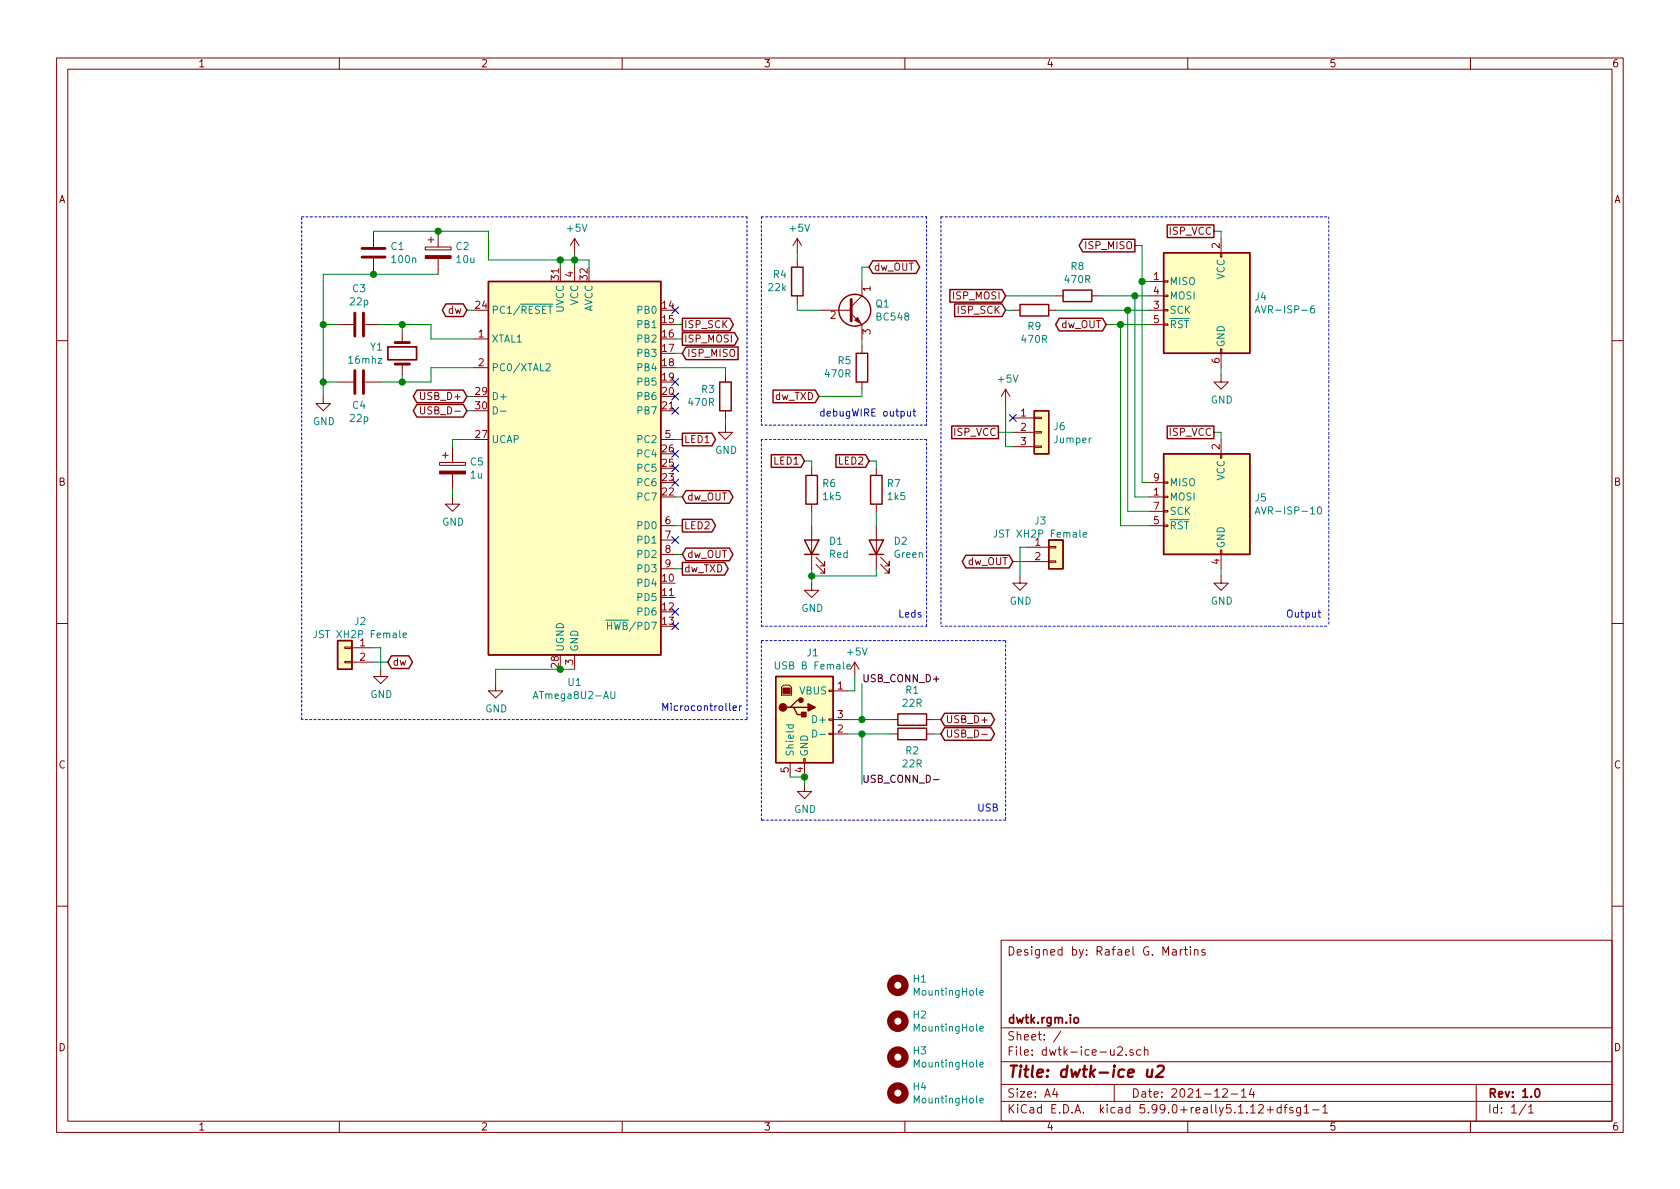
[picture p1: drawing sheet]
EESchema Schematic File Version 4
EELAYER 30 0
EELAYER END
$Descr A4 11693 8268
encoding utf-8
Sheet 1 1
Title "dwtk-ice u2"
Date "2021-12-14"
Rev "1.0"
Comp "dwtk.rgm.io"
Comment1 ""
Comment2 ""
Comment3 ""
Comment4 "Designed by: Rafael G. Martins"
$EndDescr
Text GLabel 3250 2150 0    50   BiDi ~ 0
dw
$Comp
L Device:C C3
U 1 1
P 2500 2250
F 0 "C3" V 2248 2250 50  0000 C CNN
F 1 "22p" V 2339 2250 50  0000 C CNN
F 2 "Capacitor_THT:C_Disc_D3.0mm_W1.6mm_P2.50mm" H 2538 2100 50  0001 C CNN
F 3 "~" H 2500 2250 50  0001 C CNN
F 4 "594-K220J15C0GF53L2" H 2500 2250 50  0001 C CNN "Mouser Ref."
F 5 "KERKO 22P" H 2500 2250 50  0001 C CNN "Reichelt Ref."
	1    2500 2250
	0    1    1    0   
$EndComp
$Comp
L Device:C C4
U 1 1
P 2500 2650
F 0 "C4" V 2660 2650 50  0000 C CNN
F 1 "22p" V 2751 2650 50  0000 C CNN
F 2 "Capacitor_THT:C_Disc_D3.0mm_W1.6mm_P2.50mm" H 2538 2500 50  0001 C CNN
F 3 "~" H 2500 2650 50  0001 C CNN
F 4 "594-K220J15C0GF53L2" H 2500 2650 50  0001 C CNN "Mouser Ref."
F 5 "KERKO 22P" H 2500 2650 50  0001 C CNN "Reichelt Ref."
	1    2500 2650
	0    1    1    0   
$EndComp
$Comp
L power:GND #PWR0109
U 1 1
P 2250 2750
F 0 "#PWR0109" H 2250 2500 50  0001 C CNN
F 1 "GND" H 2255 2577 50  0000 C CNN
F 2 "" H 2250 2750 50  0001 C CNN
F 3 "" H 2250 2750 50  0001 C CNN
	1    2250 2750
	1    0    0    -1  
$EndComp
$Comp
L power:GND #PWR0110
U 1 1
P 3450 4750
F 0 "#PWR0110" H 3450 4500 50  0001 C CNN
F 1 "GND" H 3455 4577 50  0000 C CNN
F 2 "" H 3450 4750 50  0001 C CNN
F 3 "" H 3450 4750 50  0001 C CNN
	1    3450 4750
	1    0    0    -1  
$EndComp
$Comp
L Device:R R1
U 1 1
P 6350 5000
F 0 "R1" V 6143 5000 50  0000 C CNN
F 1 "22R" V 6234 5000 50  0000 C CNN
F 2 "Resistor_THT:R_Axial_DIN0207_L6.3mm_D2.5mm_P10.16mm_Horizontal" V 6280 5000 50  0001 C CNN
F 3 "~" H 6350 5000 50  0001 C CNN
F 4 "603-MFR-25FTF52-22R" H 6350 5000 50  0001 C CNN "Mouser Ref."
F 5 "METALL 22,0" H 6350 5000 50  0001 C CNN "Reichelt Ref."
	1    6350 5000
	0    1    1    0   
$EndComp
$Comp
L Device:R R2
U 1 1
P 6350 5100
F 0 "R2" V 6465 5100 50  0000 C CNN
F 1 "22R" V 6556 5100 50  0000 C CNN
F 2 "Resistor_THT:R_Axial_DIN0207_L6.3mm_D2.5mm_P10.16mm_Horizontal" V 6280 5100 50  0001 C CNN
F 3 "~" H 6350 5100 50  0001 C CNN
F 4 "603-MFR-25FTF52-22R" H 6350 5100 50  0001 C CNN "Mouser Ref."
F 5 "METALL 22,0" H 6350 5100 50  0001 C CNN "Reichelt Ref."
	1    6350 5100
	0    1    1    0   
$EndComp
$Comp
L Connector_Generic:Conn_01x02 J2
U 1 1
P 2400 4500
F 0 "J2" H 2292 4685 50  0000 C CNN
F 1 "JST XH2P Female" H 2292 4594 50  0000 C CNN
F 2 "Connector_JST:JST_XH_B2B-XH-A_1x02_P2.50mm_Vertical" H 2400 4500 50  0001 C CNN
F 3 "~" H 2400 4500 50  0001 C CNN
F 4 "N/A" H 2400 4500 50  0001 C CNN "Mouser Ref."
F 5 "JST XH2P ST" H 2400 4500 50  0001 C CNN "Reichelt Ref."
	1    2400 4500
	-1   0    0    -1  
$EndComp
$Comp
L power:GND #PWR0108
U 1 1
P 2650 4650
F 0 "#PWR0108" H 2650 4400 50  0001 C CNN
F 1 "GND" H 2655 4477 50  0000 C CNN
F 2 "" H 2650 4650 50  0001 C CNN
F 3 "" H 2650 4650 50  0001 C CNN
	1    2650 4650
	1    0    0    -1  
$EndComp
$Comp
L Device:Crystal Y1
U 1 1
P 2800 2450
F 0 "Y1" V 2754 2319 50  0000 R CNN
F 1 "16mhz" V 2845 2319 50  0000 R CNN
F 2 "Crystal:Crystal_HC49-U_Vertical" H 2800 2450 50  0001 C CNN
F 3 "~" H 2800 2450 50  0001 C CNN
F 4 "815-ABL-16-B4Y" H 2800 2450 50  0001 C CNN "Mouser Ref."
F 5 "16,0000-HC49U-S" H 2800 2450 50  0001 C CNN "Reichelt Ref."
	1    2800 2450
	0    1    1    0   
$EndComp
Wire Wire Line
	2800 2300 2800 2250
Wire Wire Line
	2800 2600 2800 2650
Wire Wire Line
	2650 2650 2800 2650
Wire Wire Line
	3250 2150 3300 2150
Wire Wire Line
	2250 2750 2250 2650
Wire Wire Line
	2250 2250 2350 2250
Wire Wire Line
	2350 2650 2250 2650
Connection ~ 2250 2650
Wire Wire Line
	2250 2650 2250 2250
Wire Wire Line
	6500 5000 6550 5000
Wire Wire Line
	6500 5100 6550 5100
Text GLabel 2700 4600 2    50   BiDi ~ 0
dw
Wire Wire Line
	2650 2250 2800 2250
Wire Wire Line
	3300 2350 3000 2350
Wire Wire Line
	3000 2350 3000 2250
Wire Wire Line
	3000 2250 2800 2250
Connection ~ 2800 2250
Wire Wire Line
	3300 2550 3000 2550
Wire Wire Line
	3000 2550 3000 2650
Wire Wire Line
	3000 2650 2800 2650
Connection ~ 2800 2650
$Comp
L Device:CP C5
U 1 1
P 3150 3250
F 0 "C5" H 3268 3296 50  0000 L CNN
F 1 "1u" H 3268 3205 50  0000 L CNN
F 2 "Capacitor_THT:CP_Radial_D5.0mm_P2.50mm" H 3188 3100 50  0001 C CNN
F 3 "~" H 3150 3250 50  0001 C CNN
F 4 "667-ECA-2VM010B" H 3150 3250 50  0001 C CNN "Mouser Ref."
F 5 "RAD 1/63" H 3150 3250 50  0001 C CNN "Reichelt Ref."
	1    3150 3250
	1    0    0    -1  
$EndComp
$Comp
L power:GND #PWR0102
U 1 1
P 3150 3450
F 0 "#PWR0102" H 3150 3200 50  0001 C CNN
F 1 "GND" H 3155 3277 50  0000 C CNN
F 2 "" H 3150 3450 50  0001 C CNN
F 3 "" H 3150 3450 50  0001 C CNN
	1    3150 3450
	1    0    0    -1  
$EndComp
Wire Wire Line
	3150 3400 3150 3450
Text GLabel 3250 2750 0    50   BiDi ~ 0
USB_D+
Text GLabel 3250 2850 0    50   BiDi ~ 0
USB_D-
Wire Wire Line
	3250 2750 3300 2750
Wire Wire Line
	3250 2850 3300 2850
$Comp
L Device:LED D1
U 1 1
P 5650 3800
F 0 "D1" V 5689 3682 50  0000 R CNN
F 1 "Red" V 5598 3682 50  0000 R CNN
F 2 "LED_THT:LED_D3.0mm" H 5650 3800 50  0001 C CNN
F 3 "~" H 5650 3800 50  0001 C CNN
F 4 "604-WP710A10SEC/J3" H 5650 3800 50  0001 C CNN "Mouser Ref."
F 5 "RND 135-00155" H 5650 3800 50  0001 C CNN "Reichelt Ref."
	1    5650 3800
	0    -1   -1   0   
$EndComp
$Comp
L Device:LED D2
U 1 1
P 6100 3800
F 0 "D2" V 6139 3682 50  0000 R CNN
F 1 "Green" V 6048 3682 50  0000 R CNN
F 2 "LED_THT:LED_D3.0mm" H 6100 3800 50  0001 C CNN
F 3 "~" H 6100 3800 50  0001 C CNN
F 4 "604-WP710A10ZGC/G" H 6100 3800 50  0001 C CNN "Mouser Ref."
F 5 "RND 135-00157" H 6100 3800 50  0001 C CNN "Reichelt Ref."
	1    6100 3800
	0    -1   -1   0   
$EndComp
$Comp
L Device:R R6
U 1 1
P 5650 3400
F 0 "R6" H 5720 3446 50  0000 L CNN
F 1 "1k5" H 5720 3355 50  0000 L CNN
F 2 "Resistor_THT:R_Axial_DIN0207_L6.3mm_D2.5mm_P10.16mm_Horizontal" V 5580 3400 50  0001 C CNN
F 3 "~" H 5650 3400 50  0001 C CNN
F 4 "603-MFR-25FTF52-1K5" H 5650 3400 50  0001 C CNN "Mouser Ref."
F 5 "METALL 1,50K" H 5650 3400 50  0001 C CNN "Reichelt Ref."
	1    5650 3400
	1    0    0    -1  
$EndComp
$Comp
L Device:R R7
U 1 1
P 6100 3400
F 0 "R7" H 6170 3446 50  0000 L CNN
F 1 "1k5" H 6170 3355 50  0000 L CNN
F 2 "Resistor_THT:R_Axial_DIN0207_L6.3mm_D2.5mm_P10.16mm_Horizontal" V 6030 3400 50  0001 C CNN
F 3 "~" H 6100 3400 50  0001 C CNN
F 4 "603-MFR-25FTF52-1K5" H 6100 3400 50  0001 C CNN "Mouser Ref."
F 5 "METALL 1,50K" H 6100 3400 50  0001 C CNN "Reichelt Ref."
	1    6100 3400
	1    0    0    -1  
$EndComp
Text GLabel 5600 3200 0    50   Input ~ 0
LED1
Text GLabel 6050 3200 0    50   Input ~ 0
LED2
$Comp
L power:GND #PWR0105
U 1 1
P 5650 4050
F 0 "#PWR0105" H 5650 3800 50  0001 C CNN
F 1 "GND" H 5655 3877 50  0000 C CNN
F 2 "" H 5650 4050 50  0001 C CNN
F 3 "" H 5650 4050 50  0001 C CNN
	1    5650 4050
	1    0    0    -1  
$EndComp
Wire Wire Line
	5600 3200 5650 3200
Wire Wire Line
	5650 3200 5650 3250
Wire Wire Line
	6050 3200 6100 3200
Wire Wire Line
	6100 3200 6100 3250
Wire Wire Line
	5650 3650 5650 3550
Wire Wire Line
	6100 3550 6100 3650
Wire Wire Line
	5650 4050 5650 4000
Wire Wire Line
	5650 4000 6100 4000
Wire Wire Line
	6100 4000 6100 3950
Connection ~ 5650 4000
Wire Wire Line
	5650 4000 5650 3950
NoConn ~ 4700 3750
$Comp
L power:GND #PWR0106
U 1 1
P 5600 5450
F 0 "#PWR0106" H 5600 5200 50  0001 C CNN
F 1 "GND" H 5605 5277 50  0000 C CNN
F 2 "" H 5600 5450 50  0001 C CNN
F 3 "" H 5600 5450 50  0001 C CNN
	1    5600 5450
	1    0    0    -1  
$EndComp
$Comp
L power:+5V #PWR0101
U 1 1
P 4000 1750
F 0 "#PWR0101" H 4000 1600 50  0001 C CNN
F 1 "+5V" H 4015 1923 50  0000 C CNN
F 2 "" H 4000 1750 50  0001 C CNN
F 3 "" H 4000 1750 50  0001 C CNN
	1    4000 1750
	1    0    0    -1  
$EndComp
Wire Wire Line
	4000 1850 4000 1800
Wire Wire Line
	3150 3100 3150 3050
Wire Wire Line
	3150 3050 3300 3050
Wire Wire Line
	5500 5400 5600 5400
Wire Wire Line
	5600 5450 5600 5400
Text GLabel 6550 5000 2    50   BiDi ~ 0
USB_D+
Text GLabel 6550 5100 2    50   BiDi ~ 0
USB_D-
$Comp
L Mechanical:MountingHole H1
U 1 1
P 6250 6850
F 0 "H1" H 6350 6896 50  0000 L CNN
F 1 "MountingHole" H 6350 6805 50  0000 L CNN
F 2 "MountingHole:MountingHole_2.2mm_M2_Pad_Via" H 6250 6850 50  0001 C CNN
F 3 "~" H 6250 6850 50  0001 C CNN
	1    6250 6850
	1    0    0    -1  
$EndComp
$Comp
L Mechanical:MountingHole H2
U 1 1
P 6250 7100
F 0 "H2" H 6350 7146 50  0000 L CNN
F 1 "MountingHole" H 6350 7055 50  0000 L CNN
F 2 "MountingHole:MountingHole_2.2mm_M2_Pad_Via" H 6250 7100 50  0001 C CNN
F 3 "~" H 6250 7100 50  0001 C CNN
	1    6250 7100
	1    0    0    -1  
$EndComp
$Comp
L Mechanical:MountingHole H3
U 1 1
P 6250 7350
F 0 "H3" H 6350 7396 50  0000 L CNN
F 1 "MountingHole" H 6350 7305 50  0000 L CNN
F 2 "MountingHole:MountingHole_2.2mm_M2_Pad_Via" H 6250 7350 50  0001 C CNN
F 3 "~" H 6250 7350 50  0001 C CNN
	1    6250 7350
	1    0    0    -1  
$EndComp
$Comp
L Mechanical:MountingHole H4
U 1 1
P 6250 7600
F 0 "H4" H 6350 7646 50  0000 L CNN
F 1 "MountingHole" H 6350 7555 50  0000 L CNN
F 2 "MountingHole:MountingHole_2.2mm_M2_Pad_Via" H 6250 7600 50  0001 C CNN
F 3 "~" H 6250 7600 50  0001 C CNN
	1    6250 7600
	1    0    0    -1  
$EndComp
Wire Wire Line
	2650 4650 2650 4500
Wire Wire Line
	2650 4500 2600 4500
Wire Wire Line
	2600 4600 2700 4600
NoConn ~ 4700 3250
$Comp
L Device:C C1
U 1 1
P 2600 1750
F 0 "C1" H 2715 1796 50  0000 L CNN
F 1 "100n" H 2715 1705 50  0000 L CNN
F 2 "Capacitor_THT:C_Disc_D4.3mm_W1.9mm_P5.00mm" H 2638 1600 50  0001 C CNN
F 3 "~" H 2600 1750 50  0001 C CNN
F 4 "594-K104K15X7RF53K2" H 2600 1750 50  0001 C CNN "Mouser Ref."
F 5 "KERKO 100N" H 2600 1750 50  0001 C CNN "Reichelt Ref."
	1    2600 1750
	1    0    0    -1  
$EndComp
Wire Wire Line
	2250 2250 2250 1900
Wire Wire Line
	2250 1900 2600 1900
Connection ~ 2250 2250
Wire Wire Line
	3400 1600 3400 1800
Connection ~ 2600 1900
Wire Wire Line
	2600 1900 3050 1900
NoConn ~ 4700 2750
NoConn ~ 4700 2650
NoConn ~ 4700 3150
Text Notes 6250 4300 0    50   ~ 0
Leds
Wire Notes Line
	2100 1500 5200 1500
Wire Notes Line
	5200 5000 2100 5000
Wire Notes Line
	2100 5000 2100 1500
Wire Wire Line
	3450 4650 3450 4750
Text Notes 4600 4950 0    50   ~ 0
Microcontroller
Wire Notes Line
	5300 4450 7000 4450
Wire Notes Line
	7000 4450 7000 5700
Wire Notes Line
	7000 5700 5300 5700
Wire Notes Line
	5300 5700 5300 4450
Text Notes 6800 5650 0    50   ~ 0
USB
Text Label 6000 4750 0    50   ~ 0
USB_CONN_D+
Connection ~ 5600 5400
$Comp
L Connector:USB_B J1
U 1 1
P 5600 5000
AR Path="/61C21FC1" Ref="J1"  Part="1" 
AR Path="/6175D50F/61C21FC1" Ref="J?"  Part="1" 
F 0 "J1" H 5657 5467 50  0000 C CNN
F 1 "USB B Female" H 5657 5376 50  0000 C CNN
F 2 "Connector_USB:USB_B_Lumberg_2411_02_Horizontal" H 5750 4950 50  0001 C CNN
F 3 " ~" H 5750 4950 50  0001 C CNN
F 4 "710-61400416121" H 5600 5000 50  0001 C CNN "Mouser Ref."
F 5 "USB BW" H 5600 5000 50  0001 C CNN "Reichelt Ref."
	1    5600 5000
	1    0    0    -1  
$EndComp
Text Label 6000 5450 0    50   ~ 0
USB_CONN_D-
Wire Wire Line
	6000 5450 6000 5100
Wire Wire Line
	6000 5100 5900 5100
Wire Wire Line
	6200 5100 6000 5100
Connection ~ 6000 5100
Wire Wire Line
	5900 5000 6000 5000
Wire Wire Line
	6000 4750 6000 5000
Connection ~ 6000 5000
Wire Wire Line
	6000 5000 6200 5000
NoConn ~ 4700 2150
NoConn ~ 4700 2850
NoConn ~ 4700 4350
$Comp
L power:+5V #PWR0107
U 1 1
P 5950 4700
F 0 "#PWR0107" H 5950 4550 50  0001 C CNN
F 1 "+5V" H 5965 4873 50  0000 C CNN
F 2 "" H 5950 4700 50  0001 C CNN
F 3 "" H 5950 4700 50  0001 C CNN
	1    5950 4700
	1    0    0    -1  
$EndComp
Wire Wire Line
	5900 4800 5950 4800
Wire Wire Line
	5950 4800 5950 4700
Wire Wire Line
	2600 1600 3050 1600
$Comp
L Device:CP C2
U 1 1
P 3050 1750
F 0 "C2" H 3168 1796 50  0000 L CNN
F 1 "10u" H 3168 1705 50  0000 L CNN
F 2 "Capacitor_THT:CP_Radial_D5.0mm_P2.50mm" H 3088 1600 50  0001 C CNN
F 3 "~" H 3050 1750 50  0001 C CNN
F 4 "667-ECA-1VM100I" H 3050 1750 50  0001 C CNN "Mouser Ref."
F 5 "RAD 10/35" H 3050 1750 50  0001 C CNN "Reichelt Ref."
	1    3050 1750
	1    0    0    -1  
$EndComp
Connection ~ 3050 1600
Wire Wire Line
	3050 1600 3400 1600
NoConn ~ 4700 3350
Wire Notes Line
	6450 4350 6450 3050
$Comp
L Connector:AVR-ISP-6 J4
U 1 1
P 8400 2150
F 0 "J4" H 8070 2246 50  0000 R CNN
F 1 "AVR-ISP-6" H 8070 2155 50  0000 R CNN
F 2 "Connector_IDC:IDC-Header_2x03_P2.54mm_Vertical" V 8150 2200 50  0001 C CNN
F 3 " ~" H 7125 1600 50  0001 C CNN
F 4 "710-61200621621" H 8400 2150 50  0001 C CNN "Mouser Ref."
F 5 "WSL 6G" H 8400 2150 50  0001 C CNN "Reichelt Ref."
	1    8400 2150
	-1   0    0    -1  
$EndComp
Text GLabel 8450 1600 0    50   UnSpc ~ 0
ISP_VCC
$Comp
L power:GND #PWR0103
U 1 1
P 8500 2600
F 0 "#PWR0103" H 8500 2350 50  0001 C CNN
F 1 "GND" H 8505 2427 50  0000 C CNN
F 2 "" H 8500 2600 50  0001 C CNN
F 3 "" H 8500 2600 50  0001 C CNN
	1    8500 2600
	1    0    0    -1  
$EndComp
Wire Wire Line
	8500 2600 8500 2550
Wire Wire Line
	8450 1600 8500 1600
Wire Wire Line
	8500 1600 8500 1650
Wire Wire Line
	7950 1950 8000 1950
Text GLabel 8450 3000 0    50   UnSpc ~ 0
ISP_VCC
$Comp
L power:GND #PWR0104
U 1 1
P 8500 4000
F 0 "#PWR0104" H 8500 3750 50  0001 C CNN
F 1 "GND" H 8505 3827 50  0000 C CNN
F 2 "" H 8500 4000 50  0001 C CNN
F 3 "" H 8500 4000 50  0001 C CNN
	1    8500 4000
	1    0    0    -1  
$EndComp
Wire Wire Line
	8500 4000 8500 3950
Wire Wire Line
	8450 3000 8500 3000
Wire Wire Line
	8500 3000 8500 3050
Text GLabel 7900 1700 0    50   Output ~ 0
ISP_MISO
Text GLabel 7000 2050 0    50   Input ~ 0
ISP_MOSI
Text GLabel 7000 2150 0    50   Input ~ 0
ISP_SCK
Text GLabel 7700 2250 0    50   BiDi ~ 0
dw_OUT
$Comp
L Connector:AVR-ISP-10 J5
U 1 1
P 8400 3550
F 0 "J5" H 8070 3646 50  0000 R CNN
F 1 "AVR-ISP-10" H 8070 3555 50  0000 R CNN
F 2 "Connector_IDC:IDC-Header_2x05_P2.54mm_Vertical" V 8150 3600 50  0001 C CNN
F 3 " ~" H 7125 3000 50  0001 C CNN
F 4 "710-61201021621" H 8400 3550 50  0001 C CNN "Mouser Ref."
F 5 "WSL 10G" H 8400 3550 50  0001 C CNN "Reichelt Ref."
	1    8400 3550
	-1   0    0    -1  
$EndComp
$Comp
L Connector_Generic:Conn_01x02 J3
U 1 1
P 7350 3800
F 0 "J3" H 7242 3985 50  0000 C CNN
F 1 "JST XH2P Female" H 7242 3894 50  0000 C CNN
F 2 "Connector_JST:JST_XH_B2B-XH-A_1x02_P2.50mm_Vertical" H 7350 3800 50  0001 C CNN
F 3 "~" H 7350 3800 50  0001 C CNN
F 4 "N/A" H 7350 3800 50  0001 C CNN "Mouser Ref."
F 5 "JST XH2P ST" H 7350 3800 50  0001 C CNN "Reichelt Ref."
	1    7350 3800
	1    0    0    -1  
$EndComp
$Comp
L power:GND #PWR0111
U 1 1
P 7100 4000
F 0 "#PWR0111" H 7100 3750 50  0001 C CNN
F 1 "GND" H 7105 3827 50  0000 C CNN
F 2 "" H 7100 4000 50  0001 C CNN
F 3 "" H 7100 4000 50  0001 C CNN
	1    7100 4000
	1    0    0    -1  
$EndComp
Text GLabel 7050 3900 0    50   BiDi ~ 0
dw_OUT
Wire Wire Line
	7100 4000 7100 3800
Wire Wire Line
	7100 3800 7150 3800
Wire Wire Line
	7050 3900 7150 3900
Text Notes 8950 4300 0    50   ~ 0
Output
Text GLabel 4750 3850 2    50   BiDi ~ 0
dw_OUT
Text GLabel 4750 3450 2    50   BiDi ~ 0
dw_OUT
Wire Wire Line
	4700 3450 4750 3450
Wire Wire Line
	4700 3850 4750 3850
Wire Wire Line
	4700 3950 4750 3950
Text GLabel 4750 3950 2    50   Output ~ 0
dw_TXD
Text GLabel 4750 2350 2    50   Output ~ 0
ISP_MOSI
Text GLabel 4750 2450 2    50   Input ~ 0
ISP_MISO
Text GLabel 4750 2250 2    50   Output ~ 0
ISP_SCK
Wire Wire Line
	4700 2250 4750 2250
Wire Wire Line
	4700 2350 4750 2350
Wire Wire Line
	4700 2450 4750 2450
$Comp
L Device:R R8
U 1 1
P 7500 2050
F 0 "R8" V 7293 2050 50  0000 C CNN
F 1 "470R" V 7384 2050 50  0000 C CNN
F 2 "Resistor_THT:R_Axial_DIN0207_L6.3mm_D2.5mm_P10.16mm_Horizontal" V 7430 2050 50  0001 C CNN
F 3 "~" H 7500 2050 50  0001 C CNN
F 4 "603-MFR-25FTF52-470R" H 7500 2050 50  0001 C CNN "Mouser Ref."
F 5 "METALL 470" H 7500 2050 50  0001 C CNN "Reichelt Ref."
	1    7500 2050
	0    1    1    0   
$EndComp
$Comp
L Device:R R9
U 1 1
P 7200 2150
F 0 "R9" V 7085 2150 50  0000 C CNN
F 1 "470R" V 6994 2150 50  0000 C CNN
F 2 "Resistor_THT:R_Axial_DIN0207_L6.3mm_D2.5mm_P10.16mm_Horizontal" V 7130 2150 50  0001 C CNN
F 3 "~" H 7200 2150 50  0001 C CNN
F 4 "603-MFR-25FTF52-470R" H 7200 2150 50  0001 C CNN "Mouser Ref."
F 5 "METALL 470" H 7200 2150 50  0001 C CNN "Reichelt Ref."
	1    7200 2150
	0    1    -1   0   
$EndComp
Wire Wire Line
	7950 1950 7950 3350
Wire Wire Line
	7950 3350 8000 3350
Wire Wire Line
	8000 3450 7900 3450
Wire Wire Line
	7900 3450 7900 2050
Wire Wire Line
	7900 2050 8000 2050
Wire Wire Line
	8000 3550 7850 3550
Wire Wire Line
	7850 3550 7850 2150
Wire Wire Line
	7850 2150 8000 2150
Wire Wire Line
	8000 3650 7800 3650
Wire Wire Line
	7800 3650 7800 2250
Wire Wire Line
	7800 2250 8000 2250
Wire Wire Line
	7650 2050 7900 2050
Connection ~ 7900 2050
Wire Wire Line
	7900 1700 7950 1700
Wire Wire Line
	7950 1700 7950 1950
Connection ~ 7950 1950
Wire Wire Line
	7700 2250 7800 2250
Connection ~ 7800 2250
Wire Wire Line
	7000 2150 7050 2150
Wire Wire Line
	7350 2150 7850 2150
Connection ~ 7850 2150
Wire Wire Line
	7000 2050 7350 2050
Wire Notes Line
	6550 1500 9250 1500
$Comp
L power:+5V #PWR0112
U 1 1
P 5550 1750
F 0 "#PWR0112" H 5550 1600 50  0001 C CNN
F 1 "+5V" H 5565 1923 50  0000 C CNN
F 2 "" H 5550 1750 50  0001 C CNN
F 3 "" H 5550 1750 50  0001 C CNN
	1    5550 1750
	1    0    0    -1  
$EndComp
$Comp
L Device:R R4
U 1 1
P 5550 1950
F 0 "R4" H 5481 1904 50  0000 R CNN
F 1 "22k" H 5481 1995 50  0000 R CNN
F 2 "Resistor_THT:R_Axial_DIN0207_L6.3mm_D2.5mm_P10.16mm_Horizontal" V 5480 1950 50  0001 C CNN
F 3 "~" H 5550 1950 50  0001 C CNN
F 4 "603-MFR-25FTF52-22K" H 5550 1950 50  0001 C CNN "Mouser Ref."
F 5 "METALL 22,0K" H 5550 1950 50  0001 C CNN "Reichelt Ref."
	1    5550 1950
	1    0    0    1   
$EndComp
Wire Wire Line
	5550 2100 5550 2150
Wire Wire Line
	5550 2150 5700 2150
Wire Wire Line
	5550 1800 5550 1750
$Comp
L Device:R R5
U 1 1
P 6000 2550
F 0 "R5" H 5931 2504 50  0000 R CNN
F 1 "470R" H 5931 2595 50  0000 R CNN
F 2 "Resistor_THT:R_Axial_DIN0207_L6.3mm_D2.5mm_P10.16mm_Horizontal" V 5930 2550 50  0001 C CNN
F 3 "~" H 6000 2550 50  0001 C CNN
F 4 "603-MFR-25FTF52-470R" H 6000 2550 50  0001 C CNN "Mouser Ref."
F 5 "METALL 470" H 6000 2550 50  0001 C CNN "Reichelt Ref."
	1    6000 2550
	1    0    0    1   
$EndComp
Text GLabel 6050 1850 2    50   BiDi ~ 0
dw_OUT
Wire Wire Line
	6000 1950 6000 1850
Wire Wire Line
	6000 1850 6050 1850
Text GLabel 5700 2750 0    50   Input ~ 0
dw_TXD
Wire Wire Line
	6000 2350 6000 2400
Wire Wire Line
	4100 1850 4100 1800
Wire Wire Line
	4100 1800 4000 1800
Connection ~ 4000 1800
Wire Wire Line
	4000 1800 3900 1800
Wire Wire Line
	3900 1850 3900 1800
Connection ~ 3900 1800
Wire Wire Line
	3900 1800 3400 1800
Wire Wire Line
	4000 1800 4000 1750
Wire Wire Line
	3450 4650 3900 4650
Wire Wire Line
	3900 4650 4000 4650
Connection ~ 3900 4650
$Comp
L MCU_Microchip_ATmega:ATmega32U2-AU U1
U 1 1
P 4000 3250
F 0 "U1" H 4000 1761 50  0000 C CNN
F 1 "ATmega8U2-AU" H 4000 1670 50  0000 C CNN
F 2 "custom-footprints:TQFP-32_7x7mm_P0.8mm_LongPads" H 4000 3250 50  0001 C CIN
F 3 "http://ww1.microchip.com/downloads/en/DeviceDoc/doc7799.pdf" H 4000 3250 50  0001 C CNN
F 4 "556-ATMEGA8U2-AU" H 4000 3250 50  0001 C CNN "Mouser Ref."
F 5 "ATMEGA 32-U2 TQ (equivalent!)" H 4000 3250 50  0001 C CNN "Reichelt Ref."
	1    4000 3250
	1    0    0    -1  
$EndComp
Wire Notes Line
	5300 1500 5300 2950
$Comp
L Connector_Generic:Conn_01x03 J6
U 1 1
P 7250 3000
F 0 "J6" H 7330 3042 50  0000 L CNN
F 1 "Jumper" H 7330 2951 50  0000 L CNN
F 2 "Connector_PinHeader_2.54mm:PinHeader_1x03_P2.54mm_Vertical" H 7250 3000 50  0001 C CNN
F 3 "~" H 7250 3000 50  0001 C CNN
F 4 "68797-236HLF" H 7250 3000 50  0001 C CNN "Mouser Ref."
F 5 "SL 1X40G 2,54" H 7250 3000 50  0001 C CNN "Reichelt Ref."
	1    7250 3000
	1    0    0    -1  
$EndComp
NoConn ~ 7050 2900
Text GLabel 6950 3000 0    50   UnSpc ~ 0
ISP_VCC
Wire Wire Line
	7000 3100 7050 3100
$Comp
L power:+5V #PWR0113
U 1 1
P 7000 2800
F 0 "#PWR0113" H 7000 2650 50  0001 C CNN
F 1 "+5V" H 7015 2973 50  0000 C CNN
F 2 "" H 7000 2800 50  0001 C CNN
F 3 "" H 7000 2800 50  0001 C CNN
	1    7000 2800
	1    0    0    -1  
$EndComp
Wire Wire Line
	7000 2800 7000 3100
Wire Wire Line
	6950 3000 7050 3000
Wire Notes Line
	6450 3050 5300 3050
Wire Notes Line
	5300 3050 5300 4350
Wire Notes Line
	5300 4350 6450 4350
Text GLabel 4750 3050 2    50   Output ~ 0
LED1
Text GLabel 4750 3650 2    50   Output ~ 0
LED2
$Comp
L Device:R R3
U 1 1
P 5050 2750
F 0 "R3" H 4981 2704 50  0000 R CNN
F 1 "470R" H 4981 2795 50  0000 R CNN
F 2 "Resistor_THT:R_Axial_DIN0207_L6.3mm_D2.5mm_P10.16mm_Horizontal" V 4980 2750 50  0001 C CNN
F 3 "~" H 5050 2750 50  0001 C CNN
F 4 "603-MFR-25FTF52-470R" H 5050 2750 50  0001 C CNN "Mouser Ref."
F 5 "METALL 470" H 5050 2750 50  0001 C CNN "Reichelt Ref."
	1    5050 2750
	1    0    0    1   
$EndComp
Wire Wire Line
	4700 2550 5050 2550
Wire Wire Line
	5050 2550 5050 2600
$Comp
L power:GND #PWR0114
U 1 1
P 5050 2950
F 0 "#PWR0114" H 5050 2700 50  0001 C CNN
F 1 "GND" H 5055 2777 50  0000 C CNN
F 2 "" H 5050 2950 50  0001 C CNN
F 3 "" H 5050 2950 50  0001 C CNN
	1    5050 2950
	1    0    0    -1  
$EndComp
Wire Wire Line
	5050 2950 5050 2900
NoConn ~ 4700 4250
Wire Notes Line
	5300 1500 6450 1500
Wire Notes Line
	6450 1500 6450 2950
Wire Notes Line
	6450 2950 5300 2950
Text Notes 5700 2900 0    50   ~ 0
debugWIRE output
Wire Wire Line
	5700 2750 6000 2750
Wire Wire Line
	6000 2750 6000 2700
$Comp
L Transistor_BJT:BC548 Q1
U 1 1
P 5900 2150
F 0 "Q1" H 6091 2196 50  0000 L CNN
F 1 "BC548" H 6091 2105 50  0000 L CNN
F 2 "Package_TO_SOT_THT:TO-92_Inline" H 6100 2075 50  0001 L CIN
F 3 "https://www.onsemi.com/pub/Collateral/BC550-D.pdf" H 5900 2150 50  0001 L CNN
F 4 "821-BC548B-A1" H 5900 2150 50  0001 C CNN "Mouser Ref."
F 5 "BC 548B" H 5900 2150 50  0001 C CNN "Reichelt Ref."
	1    5900 2150
	1    0    0    -1  
$EndComp
Wire Notes Line
	6550 4350 9250 4350
Wire Notes Line
	6550 1500 6550 4350
Wire Notes Line
	9250 1500 9250 4350
Wire Wire Line
	4700 3050 4750 3050
Wire Wire Line
	4700 3650 4750 3650
Wire Notes Line
	5200 1500 5200 5000
$EndSCHEMATC
